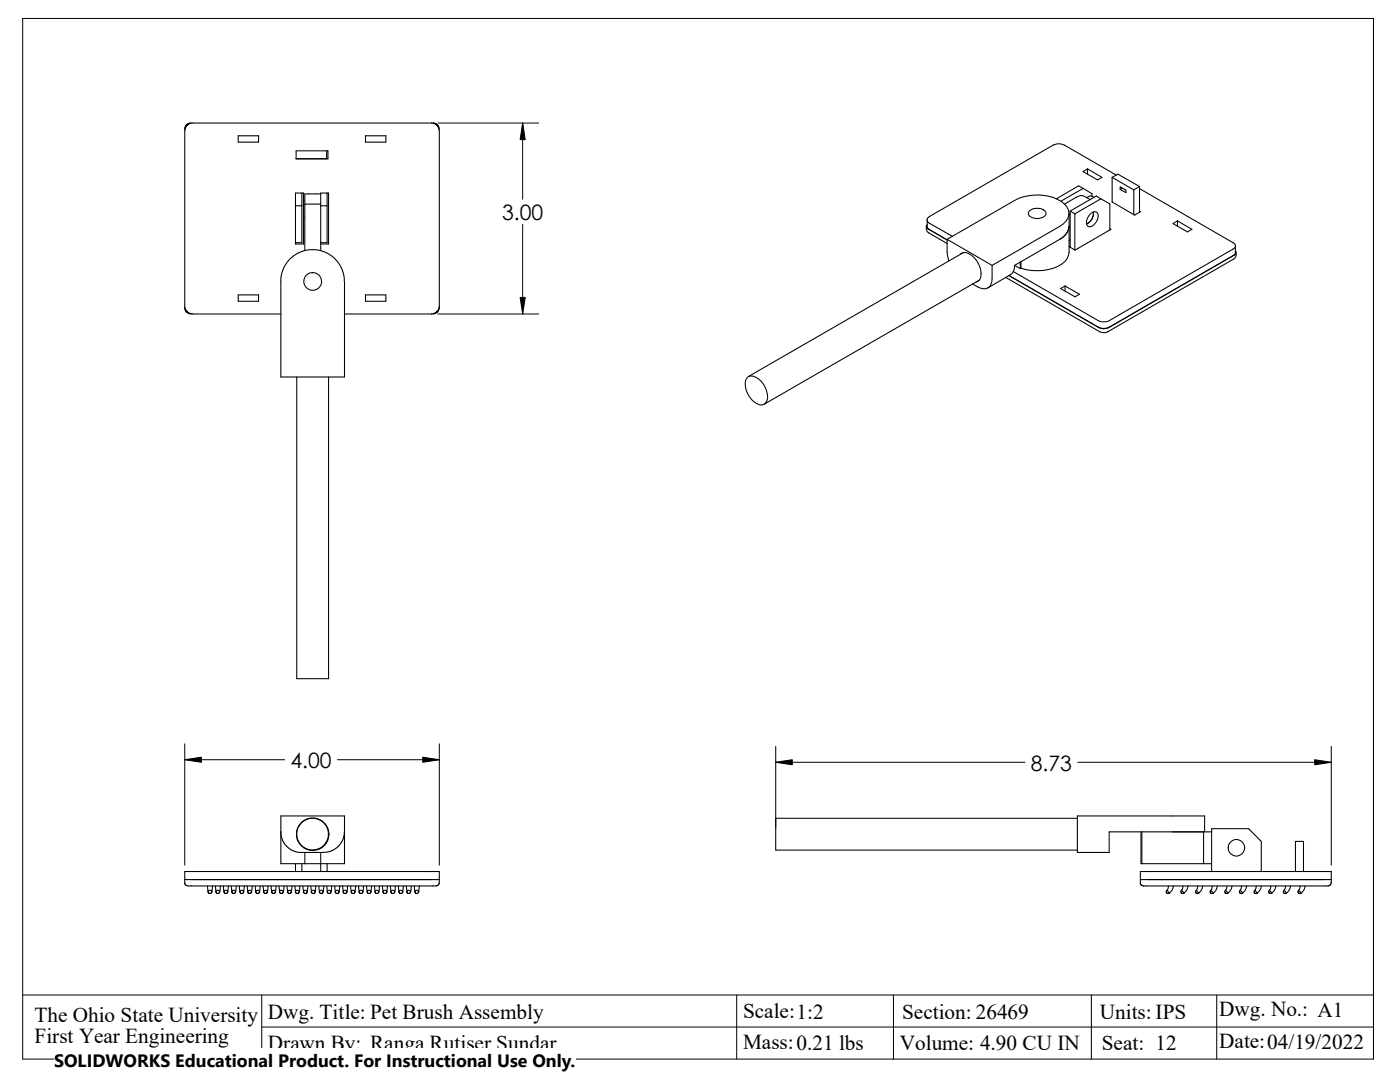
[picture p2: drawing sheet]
<svg xmlns="http://www.w3.org/2000/svg" width="279mm" height="216mm" viewBox="0 0 279 216" stroke-linecap="round" stroke-linejoin="round" font-family="sans-serif">
<g fill="none" stroke="#000" stroke-width=".2">
<path d="M4.5 3.7h269.6v207.6h-269.6zM87.4 24.6h20.1M104.3 24.6v15.2M104.3 44.8v17.9M87.4 62.7h20.1M36.9 148.4v24.2M36.9 151.6h19.9M67.4 151.6h20.3M87.7 148.4v24.2M154.8 148.9v16.3M154.8 152.1h49.8M215.1 152.1h50.6"/>
<path d="M265.7 148.9v23.7M4.5 198.5h269.6M52.2 198.5v12.8M147 198.5v12.8M178.3 198.5v12.8M217.8 198.5v12.8M242.8 198.5v12.8M52.2 204.9h221.9"/>
</g>
<g fill="none" stroke="#000" stroke-width=".21">
<path d="M38.1 24.6l-.8 .2-.4 .6-.1 .4M47.5 27.1h4.1v1.3h-4.1zM59 38.5h1.6v10.2h-1.6zM59.1 30.1h6.3v1.6h-6.3zM60.2 38.5v9.9h-1.2M64 38.7h-3.2v2M65.2 30.1v1.6h-6.1M65.3 38.5v9.9h-1.3M72.9 27.1h4.1v1.3h-4.1zM86.1 24.5l.6 .1 .6 .5 .4 1v34.9M86.1 24.6h-48l-.8 .5-.4 1 .1 35.5 .5 .7 1 .4h17.5M86.4 24.5l.4 .1 .6 .4 .3 .8"/>
<path d="M216.2 37.6l-4.4 2.5M216.2 37.6l1.7 1.1v.5M216.2 37.6l-.9-.5-4.5 2.6M216.2 34.2l.8-.5 2.9 1.7-.9 .5zM217 33.7v1.1M217.6 39.8l-1.4-.7h-.8l-2.9 1.6M217.9 39.2l-.4-.1-.6 .4M217.9 39.2l.5 .2M219.7 39.7l-5.2 3M219.7 39.7l1.8 1v5.2M219.7 39.7l-.9-.6-5.2 3M222 35.4l4.3 2.5"/>
<path d="M222 35.4v4.9M222 35.4l1.1-.6 4.3 2.4M222.8 34.9l-10.4-5.9a2.6 2.6 0 0 0-2.2 0l-24.7 14.2a.72 .72 0 0 0-.5 .7 .72 .72 0 0 0 .5 .6l4.6 2.7M223.6 37.3l1.1 .6v.5l-1.1-.6zM224 37.5l-.4 .3M226.3 37.9v4.9M227.4 37.6l18.7 10.8a.67 .67 0 0 1 .4 .7 .67 .67 0 0 1-.4 .6l-24.7 14.3a2.6 2.6 0 0 1-2.2 0l-17-9.8M227.4 37.2l-1.1 .7M227.4 37.2v5.2M47.5 58.8h4.1v1.3h-4.1zM57.9 51.6l1.5-1.1 1.3-.5 1.7-.2 1 .1 1.5 .4 1.4 .8 1.1 1.1 .6 1 .5 1.3 .2 1.7v19h-12.7v-19.7l.2-1 .5-1.3zM59 41.1h1.2"/>
<path d="M60.8 40.7h3.2M60.8 40.7v9.3M64 48.7h1.6v-10.2h-1.6v11.5M64 41.1h1.3M72.9 58.8h4.1v1.3h-4.1zM184.9 45.2v.5M184.9 45.7l.2 .6 .3 .2 3.6 2.1M185 43.9v1.4l.5 .5M185 44.8l-.1 .4 .2 .4 3.9 2.3M189 47.8l13.5-7.8a9.3 9.3 0 0 1 9.9 .7 2.46 2.46 0 0 1-.2 4l-14.2 8.3M189 47.8a10 10 0 0 0 .4 4.3M189 47.8l9 5.2"/>
<path d="M191.6 50.8a1.37 1.37 0 0 1 1.8-.2 4.5 4.5 0 0 1 2.2 5.1l-.3 .3-.5 .3M192.2 50.4l-42.8 24.7M195.4 55.9l-42.9 24.7M198 53v2.5a1.78 1.78 0 0 1-.9 1.9 1.78 1.78 0 0 1-2-.2l-1-.6M202.5 53a1.99 1.99 0 0 1-.9 1.8l-4.5 2.6M202.5 53l1.1 .6M203.6 52.3v1.3M203.8 52.2v1.3M203.8 53.5l-.2 .1M205.4 42.1a2.33 2.33 0 0 1 3.3 .3 1.55 1.55 0 0 1-2 1.2 1.38 1.38 0 0 1-1.5-1.2zM211.5 47.8l-9 5.2M211.7 57.6l.9-.5 2.8 1.6-.9 .5z"/>
<path d="M212.6 57.1v1M213.4 45.2a3.2 3.2 0 0 1-1.9 2.6 3.4 3.4 0 0 0 1.9-2.6zM213.4 42.6v7.8a3.9 3.9 0 0 1-3.3 3.2 10.7 10.7 0 0 1-6.3-.1M213.6 42.1v7.3M213.6 42.1l.9 .6M213.6 42.7l-.2 .1M213.6 47.8l-.2 .2M214.5 42.7v7.2M217.7 42.6a.81 .81 0 0 1 1.1-.3 .81 .81 0 0 1 .4 1 2.26 2.26 0 0 1-1.9 2 .94 .94 0 0 1-.4-1.4l.4-.9zM218.2 42.3a2.37 2.37 0 0 1-1.4 2.4M221.5 45.6l.2 .2-7.2 4.1-1.1-.7 .2-.1M222 40.3h.1"/>
<path d="M222 40.3l4.4 2.6 1.2-.7h-.2M234.1 44.6l.9-.5 2.9 1.7-.9 .5zM235 44.1v1M246.5 50l.2 .5-.4 .4-25.1 14.5a2.06 2.06 0 0 1-1.8 0l-18-10.4M246.5 49.1v1.4l-.4 .5M246.7 50.4l-.1 .8-.4 .5-25.1 14.5a1.87 1.87 0 0 1-1.6 0l-18.8-10.8M36.9 61.4v.4l.3 .4 .5 .4 .4 .1M59.2 75.2v60.2h6.4v-60.2M87.7 61.4l-.5 .9-.8 .4M87.7 61l-.1 .6-.4 .5-.5 .4-.6 .2h-17.4M149.4 75.1a2.76 2.76 0 0 1 3 1.6 3.5 3.5 0 0 1 .5 3.6 1.26 1.26 0 0 1-1.8 .3 4.6 4.6 0 0 1-2.3-4.7zM219.2 65.3a2.6 2.6 0 0 0 2.2 0"/>
<path d="M36.8 176.1l.2 .5 .5 .2h49.5l.5-.2 .1-.2 .1-2.5h-50.8v2.2M36.9 175.5h50.8M41.4 176.8l.1 1.2M42.3 177.9a.4 .4 0 0 0-.5-.3 .4 .4 0 0 0-.3 .5l.2 .2h.4l.1-.4M42.4 176.8l-.1 1.2M43 176.8l.1 1.2M43.2 177.7a.4 .4 0 0 1 .7 .2l-.3 .4h-.3l-.2-.2zM44 176.8l-.1 1.2M44.6 176.8l.1 1.2M45.5 177.9a.4 .4 0 0 0-.5-.3 .4 .4 0 0 0-.3 .5l.2 .2h.4l.1-.4M45.6 176.8l-.1 1.2M46.1 176.8l.2 1.2"/>
<path d="M46.4 177.7a.4 .4 0 0 1 .6 .2l-.2 .4h-.4l-.1-.2zM47.2 176.8l-.2 1.2M47.8 176.8l.1 1.2M48.6 177.9a.4 .4 0 0 0-.4-.3 .4 .4 0 0 0-.3 .5l.1 .2h.4l.2-.4M48.8 176.8l-.2 1.2M49.3 176.8l.1 1.2M49.6 177.7a.4 .4 0 0 1 .6 .2l-.2 .4h-.4l-.2-.2zM50.3 176.8l-.1 1.2M50.9 176.8l.2 1.2M51.8 177.9a.4 .4 0 0 0-.5-.3 .4 .4 0 0 0-.2 .5l.1 .2h.4l.2-.4M51.9 176.8l-.1 1.2M52.5 176.8l.1 1.2"/>
<path d="M52.7 177.7a.4 .4 0 0 1 .7 .2l-.2 .4h-.4l-.2-.2zM53.5 176.8l-.1 1.2M54.1 176.8l.1 1.2M55 177.9a.4 .4 0 0 0-.5-.3 .4 .4 0 0 0-.3 .5l.2 .2h.4l.1-.4M55.1 176.8l-.1 1.2M55.7 176.8l.1 1.2M55.9 177.7a.4 .4 0 0 1 .7 .2l-.3 .4h-.3l-.2-.2zM56 162.8h12.7v9.5h-12.7zM56 166l.1 .8 .2 .8 .9 1.3 1.3 .9 1.7 .3M56.7 176.8l-.1 1.2M57.3 176.8l.1 1.2M58.2 177.9a.4 .4 0 0 0-.5-.3 .4 .4 0 0 0-.3 .5l.2 .2h.4l.1-.4"/>
<path d="M58.3 176.8l-.1 1.2M58.8 176.8l.2 1.2M59 172.3v1.6M59.1 177.7a.4 .4 0 0 1 .6 .2l-.2 .4h-.4l-.1-.2zM59.9 176.8l-.2 1.2M60.2 172.3v1.6M60.5 176.8l.1 1.2M60.5 177.9a.43 .43 0 0 1 .5-.3 .43 .43 0 0 1 .3 .3l-.2 .4h-.2l-.3-.2zM60.8 170.1v2.2M61.5 176.8l-.2 1.2M62 176.8l.1 1.2M62.3 177.7a.4 .4 0 0 1 .6 .2l-.2 .4h-.4l-.2-.2z"/>
<path d="M63 176.8l-.1 1.2M63.6 176.8l.2 1.2M64 170.1v3.8M64.5 177.9a.4 .4 0 0 0-.5-.3 .4 .4 0 0 0-.2 .5l.1 .2h.4l.2-.4M64.6 176.8l-.1 1.2M65.2 176.8l.1 1.2M65.3 172.3v1.6M65.4 177.7a.4 .4 0 0 1 .7 .2l-.2 .4h-.4l-.2-.2zM66.2 176.8l-.1 1.2M66.8 176.8l.1 1.2M67.7 177.9a.4 .4 0 0 0-.5-.3 .4 .4 0 0 0-.3 .5l.2 .2h.4l.1-.4M67.8 176.8l-.1 1.2"/>
<path d="M68.4 176.8l.1 1.2M68.6 177.7a.4 .4 0 0 1 .7 .2l-.3 .4h-.3l-.2-.2zM68.7 166l-.2 1.5-.6 .9-.5 .6-1.2 .8-1.6 .3h-4.4M69.4 176.8l-.1 1.2M70 176.8l.1 1.2M70.1 177.9a.43 .43 0 0 1 .4-.3 .43 .43 0 0 1 .4 .3l-.2 .4h-.3l-.3-.2zM71 176.8l-.1 1.2M71.5 176.8l.2 1.2M71.8 177.7a.4 .4 0 0 1 .6 .2l-.2 .4h-.4l-.1-.2zM72.6 176.8l-.2 1.2M73.2 176.8l.1 1.2M74 177.9a.4 .4 0 0 0-.4-.3 .4 .4 0 0 0-.3 .5l.1 .2h.4l.2-.4"/>
<path d="M74.2 176.8l-.2 1.2M74.7 176.8l.1 1.2M75 177.7a.4 .4 0 0 1 .6 .2l-.2 .4h-.4l-.2-.2zM75.7 176.8l-.1 1.2M76.3 176.8l.2 1.2M77.2 177.9a.4 .4 0 0 0-.5-.3 .4 .4 0 0 0-.2 .5l.1 .2h.4l.2-.4M77.3 176.8l-.1 1.2M77.9 176.8l.1 1.2M78.1 177.7a.4 .4 0 0 1 .7 .2l-.2 .4h-.4l-.2-.2zM78.9 176.8l-.1 1.2M79.5 176.8l.1 1.2M80.4 177.9a.4 .4 0 0 0-.5-.3 .4 .4 0 0 0-.3 .5l.2 .2h.4l.1-.4"/>
<path d="M80.5 176.8l-.1 1.2M81.1 176.8l.1 1.2M81.3 177.7a.4 .4 0 0 1 .7 .2l-.3 .4h-.3l-.2-.2zM82.1 176.8l-.1 1.2M82.7 176.8l.1 1.2M83.6 177.9a.4 .4 0 0 0-.5-.3 .4 .4 0 0 0-.3 .5l.2 .2h.4l.1-.4M83.7 176.8l-.1 1.2M215 163.3h-60.2v6.3h60.2M227.6 173.9h38.1v2.2l-.2 .5-.5 .2h-36.8l-.3-.1-.3-.3zM227.6 175.5h38.1M227.7 166v6.3h.2M227.9 172.3h12.3"/>
<path d="M227.9 166v6.3M232.9 177.6a.35 .35 0 0 0-.1 .5 .35 .35 0 0 0 .5 .1M233.2 176.8l-.3 .8M234.1 166h6.1M234.1 166h-12.7v4.1h-6.4v-7.3h25.4v3.2M234.2 176.8a2.08 2.08 0 0 1-.8 1.4l-.5-.6M235.8 177.6l-.1 .5 .4 .2 .2-.1M236.1 176.8l-.3 .8M237.1 176.8l-.3 .9-.5 .5-.5-.6M238.8 177.6a.35 .35 0 0 0-.1 .5 .35 .35 0 0 0 .5 .1M239 176.8l-.2 .8M240 176.8a2.08 2.08 0 0 1-.8 1.4l-.4-.6"/>
<path d="M240.2 172.3h1.6M240.2 166h1.6M240.2 166v6.3M241.7 177.6l-.2 .5 .4 .2 .2-.1M241.8 173.9v-8.5h7.4l2.5 2.5v6M241.9 176.8l-.2 .8M243 176.8l-.3 .9-.6 .5-.4-.6M244.6 177.6a.35 .35 0 0 0-.1 .5 .35 .35 0 0 0 .5 .1M244.9 176.8l-.3 .8M245.9 176.8a2.08 2.08 0 0 1-.8 1.4l-.5-.6M247.5 177.6l-.1 .5 .3 .2 .2-.1M247.8 176.8l-.3 .8"/>
<path d="M248.8 176.8l-.3 .9-.5 .5-.5-.6M250.4 177.6a.35 .35 0 0 0 0 .5 .35 .35 0 0 0 .5 .1M250.7 176.8l-.3 .8M251.7 176.8a2.08 2.08 0 0 1-.8 1.4l-.5-.6M253.4 177.6l-.2 .5 .4 .2 .2-.1M253.6 176.8l-.2 .8M254.6 176.8l-.3 .9-.5 .5-.4-.6M256.3 177.6a.35 .35 0 0 0-.1 .5 .35 .35 0 0 0 .5 .1M256.5 176.8l-.2 .8M257.6 176.8a2.08 2.08 0 0 1-.8 1.4l-.5-.6M258.5 173.9v-6h1.6v6M259.2 177.6l-.2 .5 .4 .2 .2-.1"/>
<path d="M259.5 176.8l-.3 .8M260.5 176.8l-.3 .9-.5 .5-.5-.6"/>
<circle cx="62.4" cy="56.2" r="1.76"/>
<circle cx="62.4" cy="166.5" r="3.2"/>
<circle cx="246.7" cy="169.2" r="1.63"/>
</g>
<path d="M104.3 24.6l.5 3.3h-1zM103.8 59.4h1l-.5 3.3zM36.9 151.6l3.3-.5v1zM84.4 151.1l3.3 .5-3.3 .5zM154.8 152.1l3.3-.5v1zM262.4 151.6l3.3 .5-3.3 .5z" fill="#000" stroke="#000" stroke-width=".2"/>
<path d="M10.8 209.2h104.1v6.7h-104.1z" fill="#fff"/>
<g font-size="4.2">
<text x="100.2" y="43.9">3.00</text>
<text x="58" y="153.3">4.00</text>
<text x="205.7" y="153.8">8.73</text>
<text x="6.9" y="203.9">The Ohio State University</text>
<text x="53.5" y="203.2">Dwg. Title: Pet Brush Assembly</text>
<text x="148.3" y="203.2">Scale:1:2</text>
<text x="180" y="203.4">Section: 26469</text>
<text x="219.5" y="203.2">Units: IPS</text>
<text x="243.3" y="202.8">Dwg. No.: A1</text>
<text x="6.9" y="208.1">First Year Engineering</text>
<text x="53.5" y="209.5">Drawn By: Ranga Rutiser Sundar</text>
<text x="148.3" y="209.4">Mass:0.21 lbs</text>
<text x="179.6" y="209.6">Volume: 4.90 CU IN</text>
<text x="219.9" y="209.4">Seat: 12</text>
<text x="243.3" y="209.2">Date:04/19/2022</text>
</g>
<text font-size="3.6" x="10.8" y="213">SOLIDWORKS Educational Product. For Instructional Use Only.</text>
</svg>
